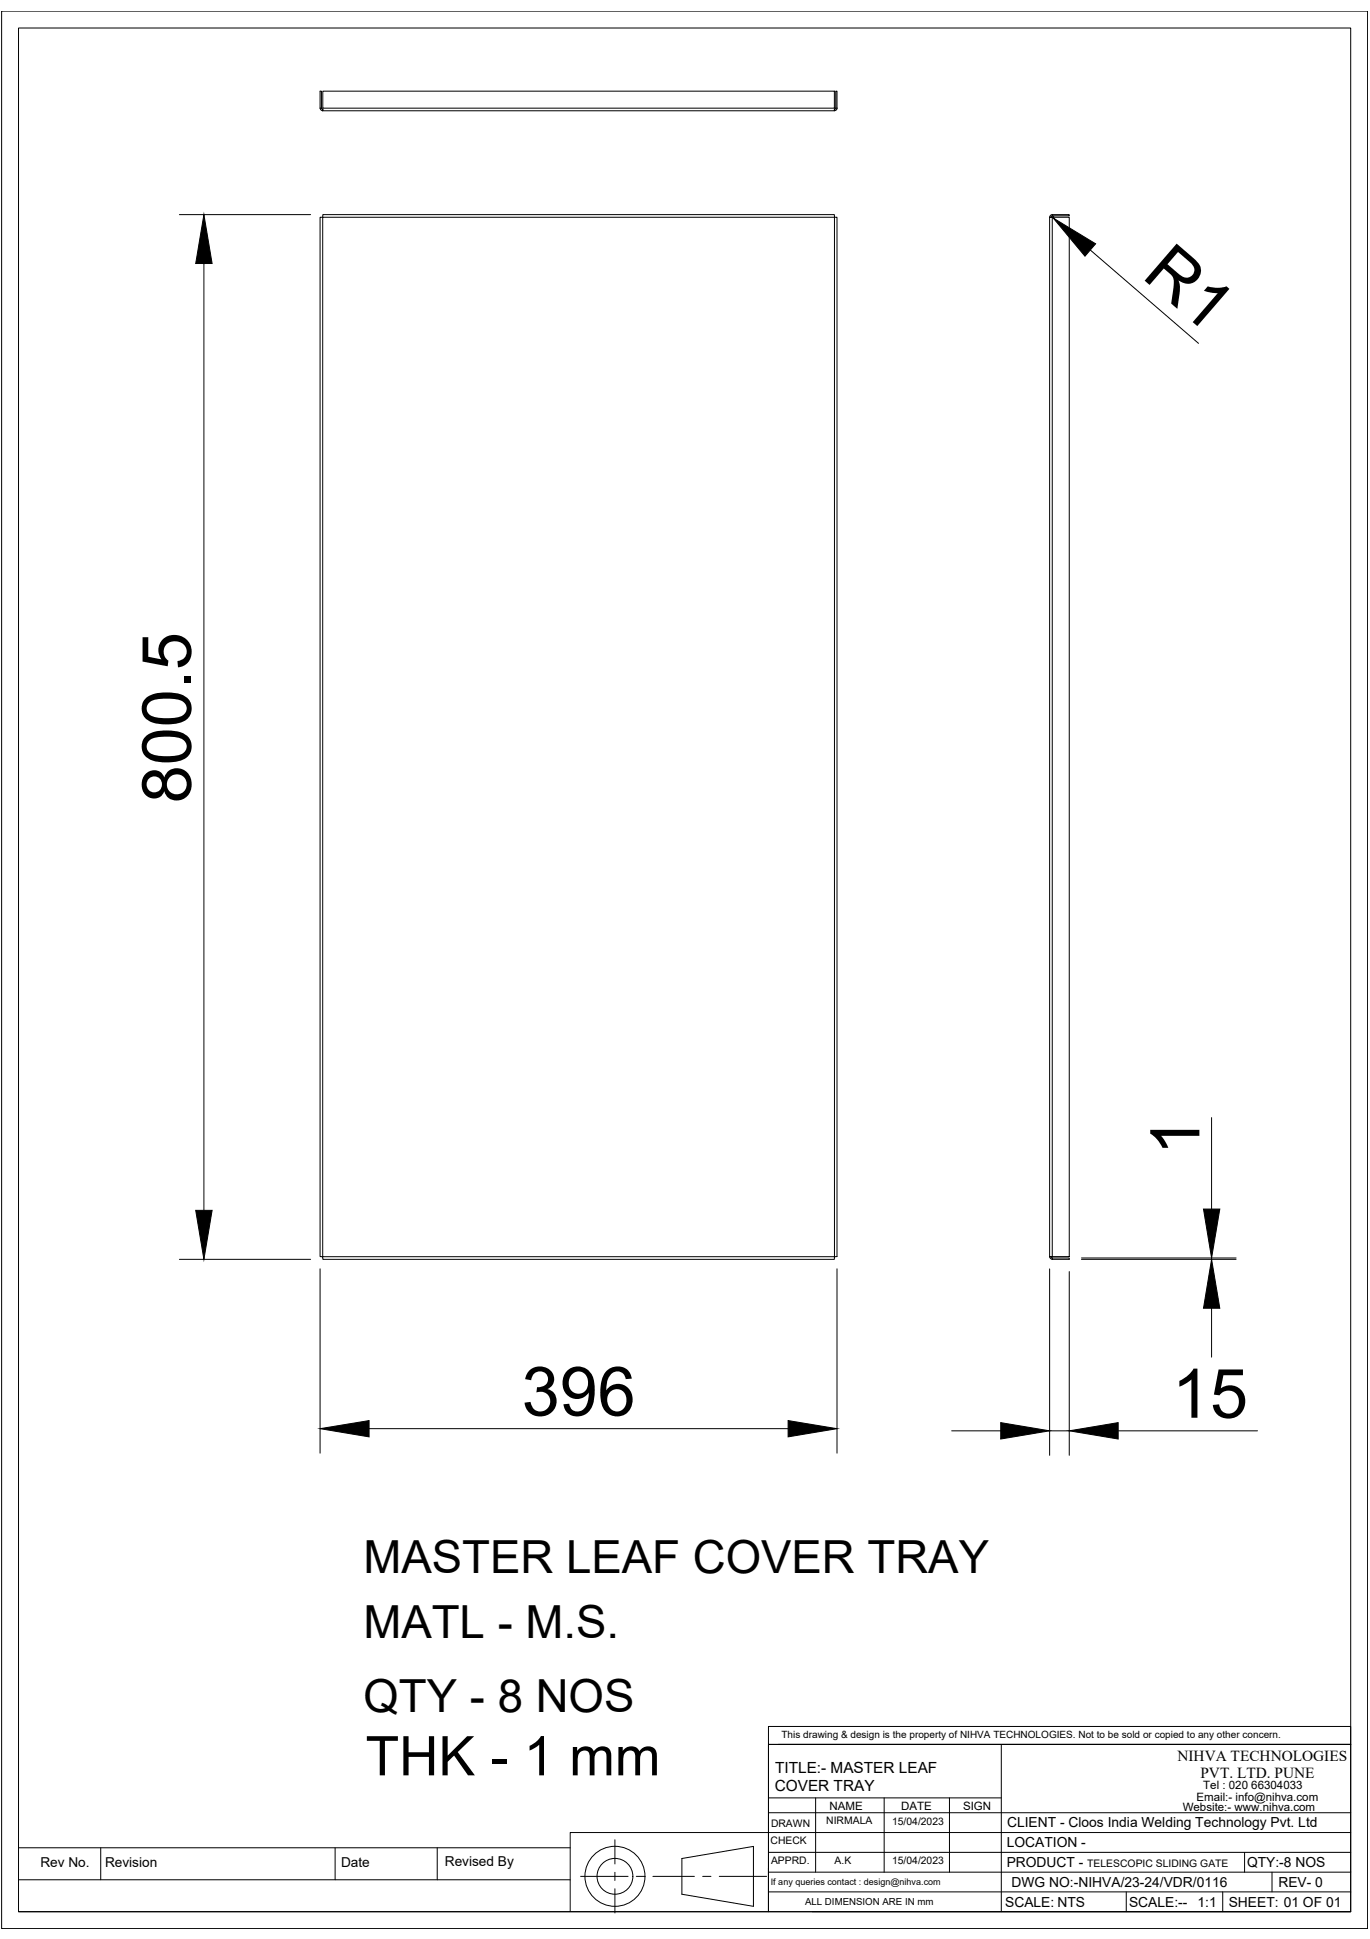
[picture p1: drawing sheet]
<svg xmlns="http://www.w3.org/2000/svg" width="594mm" height="841mm" viewBox="0 0 594 841" stroke-linecap="round" stroke-linejoin="round" font-family="sans-serif">
<!-- layer: 0 -->
<g fill="none" stroke="#000" stroke-width=".43">
<path d="M.7 4.8h592.3v831.7h-592.3zM8 12.1h577.7v817.1h-577.7zM138.8 39.5h.6v7.4h-.6zM140 39.5h221.8v7.4h-221.8zM362.4 39.5h.6v7.4h-.6zM138.8 46.9l.5 .9 .7 .2M139.4 46.9l.6 .6M139.9 47.5v.5M139.9 47.5h.1M140 46.9l-.1 1.1M361.8 46.9l.1 1.1h-222M361.8 47.5h.1"/>
<path d="M362.4 46.9l-.5 .6M363 46.9l-.5 .9-.6 .2v-.5M77.8 93.1h56.9M138.8 94.2h1.1l.1-1.1h221.8l.1 .8v.3h-222v450.9h222v-450.9h1.1v450.8l-1.1 .1-.1 1.1h-221.8l-.1-1.1-1.1-.1zM455.2 94.2v450.9l1.1-.1-1.1 .1h.5M455.2 94.2h.5M455.7 94.2h.1M456.3 94.2h7.4v450.8h-7.4zM456.3 93.1h7.4v.5h-7.4M456.3 93.1v.5M456.3 93.6l.5 .4-.1 .6-.4-.4h-1.1M456.3 93.6l-.6 .6"/>
<path d="M456.3 93.1l-.6 .2-.5 .9M88.4 114.3v410.7M472.8 108.5l46.9 40.4M525.4 484.8v39.6M77.8 546.2h56.9M138.8 550.3v80M363 550.3v80M455.2 550.4v80.8M455.7 545.1h-.5l.2 .6 .9 .5M455.7 545v.1M455.7 545.1l.6 .5M456.3 545.6h7.4v.6h-7.4z"/>
<path d="M463.7 551.5v79.7M469 546.2h67M469 545.6h67M525.4 545.6v.6M525.4 567.4v21.2M160 619.7h181.7M412.7 620.6h21.2M455.2 620.6h8.5M484.9 620.6h60.4M333.2 748.8h252.5v7.8h-252.5zM333.2 756.6h252.5v72.6h-252.5zM333.2 756.6v72.6h-85.9"/>
<path d="M337.5 756.6h248.2M434.2 756.6v72.6M333.2 779.8h101M353.7 779.8v32.2M383.4 779.8v32.2M411.7 779.8v32.2M266.6 798v10.5M333.2 786.3h252.5M585.7 794.9h-338.4v34.3h-239.3M8 815.3h239.3M8 801.5h239.3M43.7 801.5v13.8"/>
<path d="M145.3 801.5v13.8M189.6 801.5v13.8M251.8 813.9h20.6M266.6 812.1v3.5M266.6 819.2v10.5M275.9 813.9h3.6M283.1 813.9h18M295.7 806.1l31-5.2v26l-31-5.3zM304.7 813.9h3.6M311.9 813.9h20.5M333.2 812h252.5M333.2 803.4h252.5"/>
<path d="M539.7 803.4v8.6M551.6 812v8.6M333.2 820.6h252.5M352.3 829.2h233.4M488.4 820.6v8.6M530.2 820.6v8.6"/>
<circle cx="266.7" cy="813.8" r="13"/>
<circle cx="266.7" cy="813.8" r="7.8"/>
</g>
<path d="M88.4 93.1l3.6 21.2h-7.1zM456.7 94.6l18.4 11.1-4.6 5.4zM84.9 525h7.1l-3.6 21.2zM521.9 524.4h7l-3.5 21.2zM525.4 546.2l3.5 21.2h-7zM138.8 619.7l21.2-3.5v7zM341.7 616.2l21.3 3.5-21.3 3.5zM433.9 617.1l21.3 3.5-21.3 3.6zM463.7 620.6l21.2-3.5v7.1z" fill="#000" stroke="#000" stroke-width=".43"/>
<g font-size="29.7">
<text x="494.6" y="120.2" transform="rotate(41 494.6 120.2)">R1</text>
<text x="82.7" y="348.4" transform="rotate(-90 82.7 348.4)">800.5</text>
<text x="520.1" y="501.1" transform="rotate(-90 520.1 501.1)">1</text>
<text x="226.2" y="614">396</text>
<text x="508.2" y="614.9">15</text>
</g>
<text font-size="23.7" x="158.5" y="770">THK - 1 mm</text>
<g font-size="19.8">
<text x="157.6" y="682.5">MASTER LEAF COVER TRAY</text>
<text x="157.6" y="710.3">MATL - M.S.</text>
<text x="157.6" y="742.5">QTY - 8 NOS</text>
</g>
<g font-size="6.7">
<text x="336.1" y="768.9">TITLE:- MASTER LEAF</text>
<text x="335.9" y="776.9">COVER TRAY</text>
</g>
<g font-size="6.6">
<text x="510.6" y="763.6">NIHVA TECHNOLOGIES</text>
<text x="520.5" y="771.1">PVT. LTD. PUNE</text>
</g>
<g font-size="6">
<text x="436.7" y="792.6">CLIENT - Cloos India Welding Technology Pvt. Ltd</text>
<text x="436.6" y="801.2">LOCATION -</text>
<text x="436.5" y="809.8">PRODUCT -</text>
<text x="540.8" y="809.9">QTY:-8 NOS</text>
<text x="438.7" y="818.4">DWG NO:-NIHVA/23-24/VDR/0116</text>
<text x="554.3" y="818.3">REV- 0</text>
<text x="435.9" y="827">SCALE: NTS</text>
<text x="489.6" y="827">SCALE:--</text>
<text x="519.3" y="827">1:1</text>
<text x="532.8" y="827">SHEET: 01 OF 01</text>
</g>
<g font-size="5.9">
<text x="17.5" y="809.8">Rev No.</text>
<text x="45.5" y="809.8">Revision</text>
<text x="147.9" y="809.8">Date</text>
<text x="192.9" y="809.2">Revised By</text>
</g>
<g font-size="5">
<text x="521.8" y="776.1">Tel : 020 66304033</text>
<text x="359.7" y="785">NAME</text>
<text x="390.8" y="784.9">DATE</text>
<text x="417.6" y="784.9">SIGN</text>
<text x="512.9" y="785.7">Website:- www.nihva.com</text>
<text x="518.8" y="781.1">Email:- info@nihva.com</text>
</g>
<g font-size="4.5">
<text x="358.3" y="791.3">NIRMALA</text>
<text x="386.8" y="791.4">15/04/2023</text>
<text x="334.3" y="792.4">DRAWN</text>
<text x="334.1" y="800">CHECK</text>
<text x="334.3" y="808.5">APPRD.</text>
<text x="361.9" y="808.5">A.K</text>
<text x="386.8" y="808.6">15/04/2023</text>
<text x="471.5" y="809.8">TELESCOPIC SLIDING GATE</text>
</g>
<text font-size="4.3" x="338.9" y="753.7">This drawing &amp; design is the property of NIHVA TECHNOLOGIES. Not to be sold or copied to any other concern.</text>
<text font-size="4.2" x="349.1" y="826.3">ALL DIMENSION ARE IN mm</text>
<text font-size="3.9" x="334.2" y="817.5">If any queries contact : design@nihva.com</text>
</svg>
